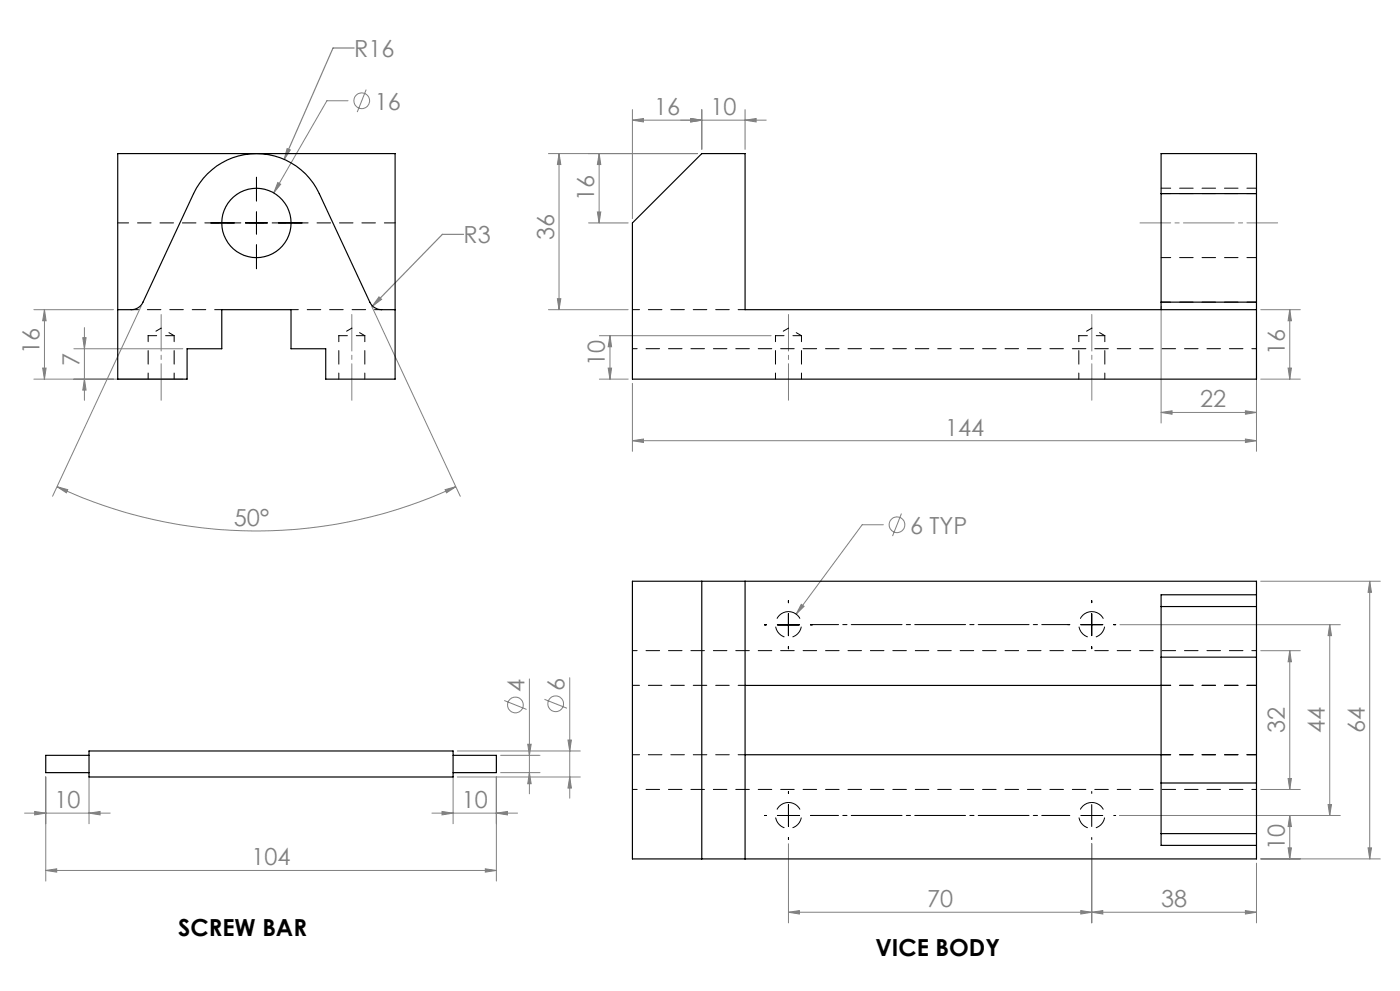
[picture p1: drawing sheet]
<svg xmlns="http://www.w3.org/2000/svg" width="420mm" height="297mm" viewBox="0 0 420 297" stroke-linecap="round" stroke-linejoin="round" font-family="sans-serif">
<g fill="none" stroke="#808080" stroke-width=".3">
<path d="M104.4 30.2h-6.3l-16 27.6M109.9 26.8l-2.7 6.8M189.7 36l3.3-.5v1zM189.7 36h40.2M189.7 32.8v32.7M207.2 35.5l3.3 .5-3.3 .5zM210.5 32.8v12M223.5 36l3.3-.5v1zM223.5 32.8v12M83.3 54.7l.9 .5-2.1 2.6zM164.5 46h44.8M167.7 46v46.8"/>
<path d="M167.7 46l.5 3.3h-1zM179.7 46v20.8M179.7 46l.5 3.3h-1zM176.6 66.8h11.9M179.2 63.5h1l-.5 3.3zM10.2 92.8h23.8M13.3 92.8v20.8M13.3 92.8l.5 3.3h-1zM25.3 98.2v21.8M42.4 91.7l-26.6 57M111.5 91.7l26.6 57M164.5 92.8h24"/>
<path d="M167.2 89.5h1l-.5 3.3zM348.3 91.8v35M376.9 91.8v43.5M378.2 92.8h11.9M386.9 92.8v20.8M386.9 92.8l.5 3.3h-1zM10.2 113.6h44.7M12.8 110.3h1l-.5 3.3zM22.2 104.5h32.7M24.8 101.2h1l-.5 3.3zM25.3 113.6l.5 3.3h-1zM179.8 113.6h8.7"/>
<path d="M179.8 100.6h51.6M182.5 110.3h1l-.5 3.3zM183 100.6v13M183 100.6l.5 3.3h-1zM189.7 114.9v20.4M378.2 113.6h11.9M386.4 110.3h1l-.5 3.3zM189.7 132.1l3.3-.5v1zM189.7 132.1h187.2M348.3 123.6l3.3-.5v1zM348.3 123.6h28.6M373.6 131.6l3.3 .5-3.3 .5z"/>
<path d="M373.6 123.1l3.3 .5-3.3 .5zM17.1 145.9l3.2 .9-.4 .9zM17.1 145.9a141.5 141.5 0 0 0 119.6 0M133.5 146.8l3.2-.9-2.8 1.8zM265 157.3h-6.3l-19.9 26.8M270.4 153.9l-2.6 6.8M378.2 174.2h35.9M410.9 174.2v83.2M410.9 174.2l.5 3.3h-1zM240.4 181.1l.8 .6-2.4 2.4zM336 187.2h66.1M378.2 195h11.9"/>
<path d="M386.9 195v41.6M386.9 195l.5 3.3h-1zM398.9 187.2v57.2M398.9 187.2l.6 3.3h-1.1zM151.3 209.9l6.7 2.7M158.8 203.5v34.4M163.3 209.6l6.8 2.7M170.9 203.1v36.1M13.7 232.8v31.3M26.7 232.8v14.1M135.9 232.8v14.1M137.2 225.1h36.9"/>
<path d="M137.2 232.9h36.9M148.9 232.8v31.3M150.2 226.4h11.8M150.2 231.6h11.8M158.3 223.1h1l-.5 3.3zM158.8 231.6l.5 3.3h-1zM170.4 221.8h1l-.5 3.3zM170.9 232.9l.5 3.3h-1zM378.2 236.6h11.9M386.4 233.3h1l-.5 3.3zM7.4 243.7h25.7M10.4 243.2l3.3 .5-3.3 .5z"/>
<path d="M26.7 243.7l3.3-.5v1zM129.6 243.7h25.7M132.6 243.2l3.3 .5-3.3 .5zM148.9 243.7l3.3-.5v1zM236.5 252.9v23.7M327.5 252.8v23.8M336 244.4h66.1M376.9 258.7v17.9M378.2 257.4h35.9M386.4 254.1h1l-.5 3.3zM386.9 244.4v13M386.9 244.4l.5 3.3h-1z"/>
<path d="M398.4 241.1h1.1l-.6 3.3zM410.4 254.1h1l-.5 3.3zM13.7 260.9l3.3-.5v1zM13.7 260.9h135.2M145.6 260.4l3.3 .5-3.3 .5zM236.5 273.4l3.3-.5v1zM236.5 273.4h140.4M324.2 272.9l3.3 .5-3.3 .5zM327.5 273.4l3.3-.5v1zM373.6 272.9l3.3 .5-3.3 .5z"/>
<circle cx="108.5" cy="30.2" r="2.36"/>
<circle cx="269.1" cy="157.3" r="2.36"/>
<circle cx="154.6" cy="211.3" r="2.36"/>
<circle cx="166.7" cy="210.9" r="2.35"/>
</g>
<path d="M106.3 14.4h-6.4l-14.6 33.4M86.1 44.6l1 .3-1.8 2.9zM139.1 70.2h-6.4l-20.9 21.5M113.7 89l.7 .7-2.6 2z" fill="none" stroke="#808080" stroke-width=".35"/>
<path d="M48.3 120v-25.7M105.5 120v-25.7M236.5 120v-25.7M327.5 120v-25.7" fill="none" stroke="#808080" stroke-width=".3" stroke-dasharray="15.2 1.3 1.3 1.3" stroke-dashoffset="4.3"/>
<path d="M342 66.8h41.3" fill="none" stroke="#808080" stroke-width=".3" stroke-dasharray="15.2 1.3 1.3 1.3" stroke-dashoffset="6"/>
<g fill="none" stroke="#000" stroke-width=".3">
<path d="M76.9 53.1v7.1M63.2 66.8h7.1M73.6 66.8h6.6M76.9 63.5v6.6M76.9 73.4v7.1M83.5 66.8h7.1M229.3 187.2h.6M233.2 187.2h6.6M236.5 180v.6M236.5 183.9v6.6M236.5 193.8v.6M243.1 187.2h.6"/>
<path d="M320.3 187.2h.6M324.2 187.2h6.6M327.5 180v.6M327.5 183.9v6.6M327.5 193.8v.6M334.1 187.2h.6M236.5 237.2v.6M327.5 237.2v.6M229.3 244.4h.6M233.2 244.4h6.6M236.5 241.1v6.6M236.5 251v.6"/>
<path d="M243.1 244.4h.6M324.2 244.4h6.6M327.5 241.1v6.6M327.5 251v.6M334.1 244.4h.6"/>
</g>
<path d="M243.1 187.2h77.8M243.1 244.4h77.8" fill="none" stroke="#000" stroke-width=".3" stroke-dasharray="15.2 1.3 1.3 1.3" stroke-dashoffset="6.8"/>
<g fill="#808080">
<path d="M223.5 36l3.3-.5v1zM207.2 35.5l3.3 .5-3.3 .5z"/>
<path d="M189.7 132.1l3.3-.5v1zM373.6 131.6l3.3 .5-3.3 .5zM348.3 123.6l3.3-.5v1zM373.6 123.1l3.3 .5-3.3 .5zM189.7 36l3.3-.5v1zM207.2 35.5l3.3 .5-3.3 .5zM240.4 181.1l-1.6 3 2.4-2.4zM327.5 273.4l3.3-.5v1zM373.6 272.9l3.3 .5-3.3 .5zM236.5 273.4l3.3-.5v1zM324.2 272.9l3.3 .5-3.3 .5zM83.3 54.7l-1.2 3.1 2.1-2.6zM10.4 243.2l3.3 .5-3.3 .5zM26.7 243.7l3.3-.5v1zM132.6 243.2l3.3 .5-3.3 .5zM148.9 243.7l3.3-.5v1zM13.7 260.9l3.3-.5v1zM145.6 260.4l3.3 .5-3.3 .5z"/>
<path d="M386.9 92.8l.5 3.3h-1zM386.4 110.3h1l-.5 3.3zM183 100.6l.5 3.3h-1zM182.5 110.3h1l-.5 3.3zM167.7 46l.5 3.3h-1zM167.2 89.5h1l-.5 3.3zM179.7 46l.5 3.3h-1zM179.2 63.5h1l-.5 3.3zM398.9 187.2l.6 3.3h-1.1zM398.4 241.1h1.1l-.6 3.3zM386.9 195l.5 3.3h-1zM386.4 233.3h1l-.5 3.3zM410.9 174.2l.5 3.3h-1zM410.4 254.1h1l-.5 3.3zM386.9 244.4l.5 3.3h-1zM386.4 254.1h1l-.5 3.3zM13.3 92.8l.5 3.3h-1zM12.8 110.3h1l-.5 3.3zM24.8 101.2h1l-.5 3.3zM25.3 113.6l.5 3.3h-1zM158.3 223.1h1l-.5 3.3zM158.8 231.6l.5 3.3h-1zM170.4 221.8h1l-.5 3.3zM170.9 232.9l.5 3.3h-1z"/>
<path d="M17.1 145.9l3.2 .9-.4 .9zM133.5 146.8l3.2-.9-2.8 1.8z"/>
<path d="M86.1 44.6l-.8 3.2 1.8-2.9zM113.7 89l-1.9 2.7 2.6-2z"/>
</g>
<g fill="none" stroke="#000" stroke-width=".35">
<path d="M35.3 46h83.2v67.6h-20.8v-9.1h-10.4v-11.7h-20.8v11.7h-10.4v9.1h-20.8zM348.3 58v-12h28.6v12M348.3 58h28.6M348.3 58v32.6M376.9 58v32.6M189.7 66.8l20.8-20.8h13v46.8h153.4v20.8h-187.2zM35.3 92.8h4.1a3.9 3.9 0 0 0 3.5-2.2l15.2-32.6a20.8 20.8 0 0 1 18.8-12 20.8 20.8 0 0 1 18.9 12l15.1 32.6a3.9 3.9 0 0 0 3.6 2.2h4M348.3 90.6v2.2M348.3 90.6h28.6M376.9 90.6v2.2M210.5 174.2v83.2M223.5 174.2v83.2"/>
<path d="M376.9 178.3h-28.6v3.5M376.9 178.3v3.5M376.9 178.3v-4.1h-187.2v83.2h187.2v-4M348.3 197v37.7M348.3 181.8v15.2M348.3 197h28.6M348.3 181.8h28.6M376.9 197v37.7M376.9 181.8v15.2M223.5 205.4h124.8M26.7 225.1h109.2v7.8h-109.2zM26.7 226.4h-13v5.2h13"/>
<path d="M135.9 226.4h13v5.2h-13M223.5 226.2h124.8M348.3 234.7v15.1M348.3 234.7h28.6M376.9 234.7v15.1M348.3 249.8v3.6h28.6M348.3 249.8h28.6M376.9 249.8v3.6"/>
<circle cx="76.9" cy="66.8" r="10.4"/>
</g>
<path d="M52.2 100.6h-7.8M109.4 100.6h-7.8M240.4 100.6h-7.8M331.4 100.6h-7.8" fill="none" stroke="#000" stroke-width=".3" stroke-dasharray="4.1 2.7" stroke-dashoffset="1.5"/>
<path d="M189.7 104.5h187.2M189.7 195h187.2M189.7 236.6h187.2" fill="none" stroke="#000" stroke-width=".3" stroke-dasharray="4.1 2.7" stroke-dashoffset="2.7"/>
<path d="M348.3 58h28.6M376.9 56.4h-28.6M348.3 77.2h28.6M348.3 90.6h28.6M348.3 205.4h28.6M376.9 205.4h-28.6M348.3 226.2h28.6" fill="none" stroke="#000" stroke-width=".3" stroke-dasharray="4.1 2.7" stroke-dashoffset="1.2"/>
<path d="M189.7 92.8h33.8M189.7 205.4h33.8M189.7 226.2h33.8" fill="none" stroke="#000" stroke-width=".3" stroke-dasharray="4.1 2.7" stroke-dashoffset="2"/>
<g fill="none" stroke="#000" stroke-width=".3" stroke-dasharray="4.1 2.7" stroke-dashoffset="2.3">
<path d="M48.3 98.4l-3.9 2.2M105.5 98.4l-3.9 2.2M236.5 98.4l-3.9 2.2M327.5 98.4l-3.9 2.2M44.4 100.6v13M52.2 100.6l-3.9-2.2M52.2 113.6v-13M101.6 100.6v13M109.4 113.6v-13M109.4 100.6l-3.9-2.2M232.6 100.6v13M240.4 100.6l-3.9-2.2"/>
<path d="M240.4 113.6v-13M323.6 100.6v13M331.4 100.6l-3.9-2.2M331.4 113.6v-13"/>
</g>
<path d="M236.5 183.3a3.9 3.9 0 0 1 3.5 5.6 3.9 3.9 0 0 1-6.6 .7 3.9 3.9 0 0 1 2.4-6.2l.7-.1M327.5 183.3a3.9 3.9 0 0 1 3.5 5.6 3.9 3.9 0 0 1-6.6 .7 3.9 3.9 0 0 1 2.4-6.2l.7-.1M236.5 240.5a3.9 3.9 0 0 1 3.5 5.6 3.9 3.9 0 0 1-6.6 .7 3.9 3.9 0 0 1 2.4-6.2l.7-.1M327.5 240.5a3.9 3.9 0 0 1 3.5 5.6 3.9 3.9 0 0 1-6.6 .7 3.9 3.9 0 0 1 2.4-6.2l.7-.1" fill="none" stroke="#000" stroke-width=".3" stroke-dasharray="4.1 2.7" stroke-dashoffset="-.1"/>
<path d="M39.4 92.8h27.1M87.3 92.8h27.2" fill="none" stroke="#000" stroke-width=".3" stroke-dasharray="4.1 2.7" stroke-dashoffset="1.9"/>
<path d="M35.3 66.8h83.2" fill="none" stroke="#000" stroke-width=".3" stroke-dasharray="4.1 2.7" stroke-dashoffset=".8"/>
<g font-size="7.1" fill="#808080">
<text x="106.3" y="17">R16</text>
<text x="112.4" y="32.9">16</text>
<text x="196.2" y="34.5">16</text>
<text x="213.1" y="34.5">10</text>
<text x="178.2" y="60.3" transform="rotate(-90 178.2 60.3)">16</text>
<text x="139.1" y="72.9">R3</text>
<text x="166.2" y="72" transform="rotate(-90 166.2 72)">36</text>
<text x="11.8" y="106.2" transform="rotate(-90 11.8 106.2)">16</text>
<text x="385.4" y="106.3" transform="rotate(-90 385.4 106.3)">16</text>
<text x="23.8" y="109.8" transform="rotate(-90 23.8 109.8)">7</text>
<text x="181.5" y="109.8" transform="rotate(-90 181.5 109.8)">10</text>
<text x="360.1" y="122.1">22</text>
<text x="283.5" y="130.5">144</text>
<text x="70.2" y="157.5" transform="rotate(1 70.2 157.5)">50°</text>
<text x="273" y="159.9">6 TYP</text>
<text x="157.3" y="207.4" transform="rotate(-90 157.3 207.4)">4</text>
<text x="169.4" y="207" transform="rotate(-90 169.4 207)">6</text>
<text x="385.4" y="219.7" transform="rotate(-90 385.4 219.7)">32</text>
<text x="397.4" y="219.7" transform="rotate(-90 397.4 219.7)">44</text>
<text x="409.4" y="219.7" transform="rotate(-90 409.4 219.7)">64</text>
<text x="16.3" y="242.2">10</text>
<text x="138.5" y="242.2">10</text>
<text x="385.4" y="254.8" transform="rotate(-90 385.4 254.8)">10</text>
<text x="75.5" y="259.3">104</text>
<text x="278.1" y="271.9">70</text>
<text x="348.3" y="271.9">38</text>
</g>
<g font-size="7.1">
<text x="53.5" y="280.5">SCREW BAR</text>
<text x="262.6" y="286.4">VICE BODY</text>
</g>
</svg>
